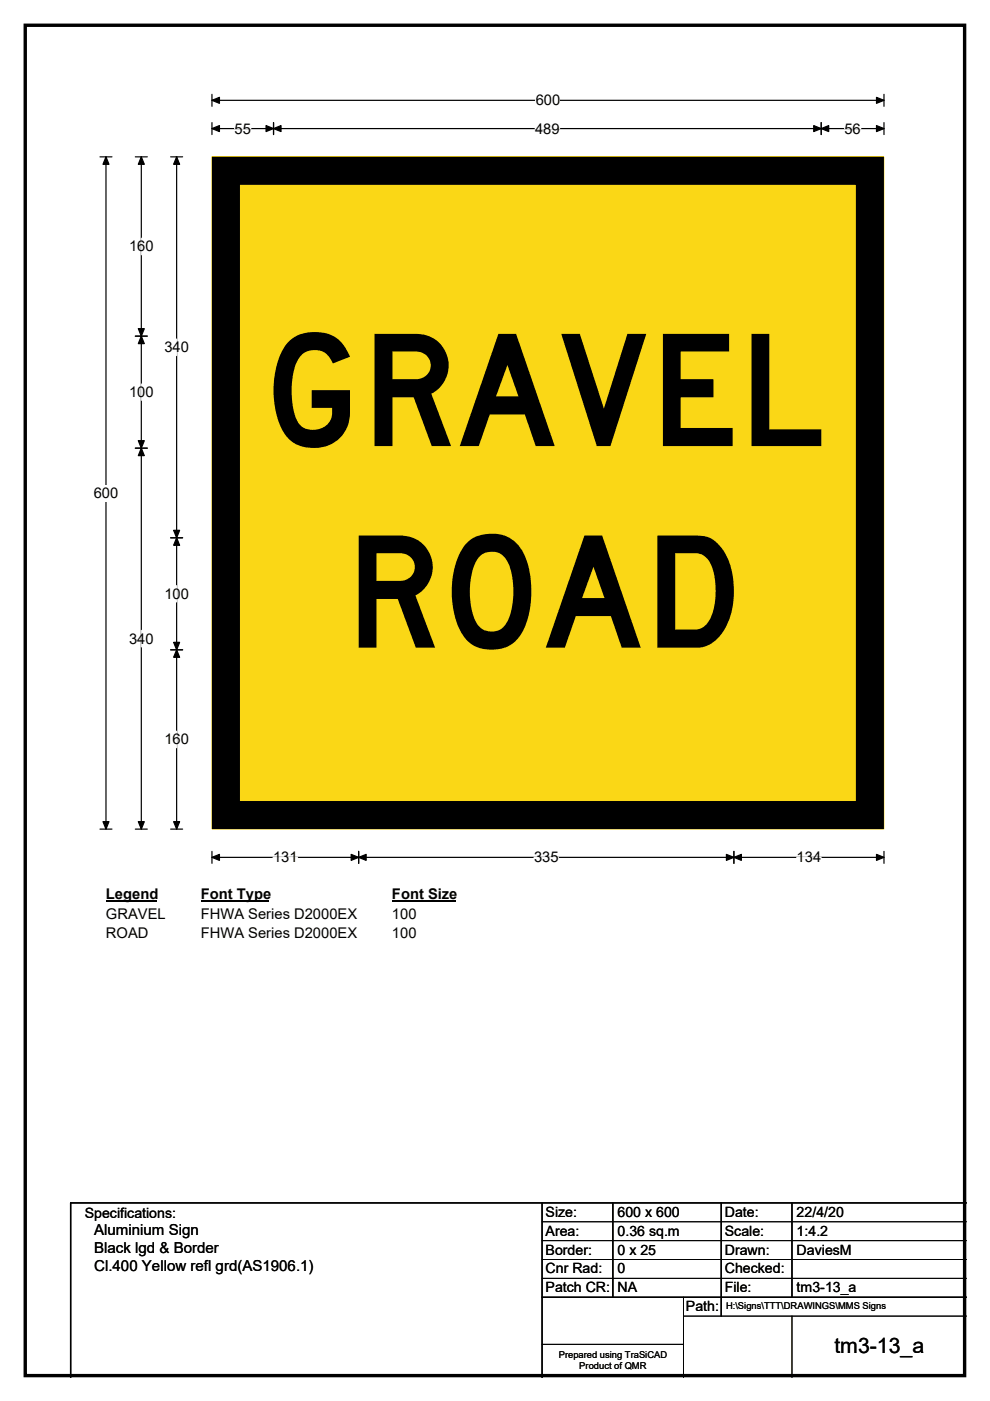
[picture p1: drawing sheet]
<svg xmlns="http://www.w3.org/2000/svg" width="210mm" height="297mm" viewBox="0 0 210 297" stroke-linecap="round" stroke-linejoin="round" font-family="sans-serif">
<path d="M5.4 5.4h199.2v286.3h-199.2z" fill="none" stroke="#000" stroke-width=".72"/>
<path d="M45 21.3h142.5M45 20v2.5M187.5 20v2.5" fill="none" stroke="#000" stroke-width=".25"/>
<path d="M45 21.3l1.5-.7v1.3zM185.9 20.6l1.6 .7-1.6 .6z" fill="#000" stroke="#000" stroke-width=".25"/>
<path d="M113.6 19.5h5.2v3.5h-5.2z" fill="#fff"/>
<g fill="none" stroke="#000" stroke-width=".25">
<path d="M21.2 33.3h2.5M22.5 33.3v142.5M45 27.3h142.5M45 26v2.5M58 26v2.5M174.2 26v2.5M187.5 26v2.5M21.2 175.8h2.5M45 180.5v2.5M45 181.8h142.5M76.1 180.5v2.5M155.7 180.5v2.5"/>
<path d="M187.5 180.5v2.5"/>
</g>
<g fill="#000" stroke="#000" stroke-width=".25">
<path d="M22.5 33.3l.6 1.5h-1.3zM45 27.3l1.5-.7v1.3zM58 27.3l1.6-.7v1.3zM56.4 26.6l1.6 .7-1.6 .6zM172.6 26.6l1.6 .7-1.6 .6zM174.2 27.3l1.6-.7v1.3zM185.9 26.6l1.6 .7-1.6 .6zM21.8 174.2h1.3l-.6 1.6zM45 181.8l1.5-.7v1.3zM76.1 181.8l1.6-.7v1.3zM74.5 181.1l1.6 .7-1.6 .6zM154.1 181.1l1.6 .7-1.6 .6z"/>
<path d="M155.7 181.8l1.5-.7v1.3zM185.9 181.1l1.6 .7-1.6 .6z"/>
</g>
<path d="M49.7 27.3h3.5M113.5 27.3h5.2M179.1 27.3h3.5M57.9 181.8h5.2M113.3 181.8h5.2M169 181.8h5.2" fill="none" stroke="#fff" stroke-width=".25"/>
<path d="M19.9 102.8h5.2v3.5h-5.2z" fill="#fff"/>
<path d="M28.7 33.3h2.5M30 33.3v142.5M36.2 33.3h2.5M37.5 33.3v142.5M28.7 71.3h2.5M28.7 95h2.5M36.2 114h2.5M36.2 137.8h2.5M28.7 175.8h2.5M36.2 175.8h2.5" fill="none" stroke="#000" stroke-width=".25"/>
<path d="M30 33.3l.6 1.5h-1.3zM37.5 33.3l.6 1.5h-1.3zM30 71.3l.6 1.6h-1.3zM29.3 69.7h1.3l-.6 1.6zM29.3 93.4h1.3l-.6 1.6zM30 95l.6 1.6h-1.3zM37.5 114l.6 1.6h-1.3zM36.8 112.4h1.3l-.6 1.6zM36.8 136.2h1.3l-.6 1.6zM37.5 137.8l.6 1.6h-1.3zM29.3 174.2h1.3l-.6 1.6zM36.8 174.2h1.3l-.6 1.6z" fill="#000" stroke="#000" stroke-width=".25"/>
<path d="M30 50.5v3.5M37.5 71.9v3.5M30 81.4v3.5M30 133.6v3.6M37.5 124.2v3.4M37.5 155v3.5" fill="none" stroke="#fff" stroke-width=".25"/>
<path d="M22.5 187.8h10.7v3.5h-10.7z" fill="#fff"/>
<path d="M22.5 191.1h10.7" fill="none" stroke="#000" stroke-width=".32"/>
<path d="M42.6 187.8h14.4v3.5h-14.4z" fill="#fff"/>
<path d="M42.6 191.1h14.4" fill="none" stroke="#000" stroke-width=".32"/>
<path d="M83.1 187.8h13.5v3.5h-13.5z" fill="#fff"/>
<path d="M83.1 191.1h13.5" fill="none" stroke="#000" stroke-width=".32"/>
<g fill="#fff">
<path d="M22.5 192h12.6v3.5h-12.6z"/>
<path d="M42.6 192h33v3.5h-33z"/>
<path d="M83.1 192h5.2v3.5h-5.2z"/>
<path d="M22.5 196.2h9v3.4h-9z"/>
<path d="M42.6 196.2h33v3.4h-33z"/>
<path d="M83.1 196.2h5.2v3.4h-5.2z"/>
</g>
<path d="M45 33.3h142.5v142.5h-142.5z" fill="#fad716"/>
<path d="M45 33.3h142.5v142.5h-142.5z" fill="none" stroke="#fad716" stroke-width=".21"/>
<path d="M47.9 36.2h136.6v136.6h-136.6z" fill="none" stroke="#000" stroke-width="5.9"/>
<path d="M115 255v37M130 255v20M153 255v24M168 255v20M205 255h-190v37M115 275h90" fill="none" stroke="#000" stroke-width=".3"/>
<path d="M115 259h90M115 263h90M115 267h90M115 271h90M145 279h60M145 275v17M168 279v13M115 285h30" fill="none" stroke="#000" stroke-width=".21"/>
<g font-size="33">
<text x="55.6" y="94.6">GRAVEL</text>
<text x="73.2" y="137.3">ROAD</text>
</g>
<text font-size="4.5" x="177" y="286.9">tm3-13_a</text>
<g font-size="3.2">
<text x="20" y="261.9">Aluminium Sign</text>
<text x="20" y="265.7">Black lgd &amp; Border</text>
<text x="20" y="269.6">Cl.400 Yellow refl grd(AS1906.1)</text>
</g>
<g font-size="3.1">
<text x="113.6" y="22.3">600</text>
<text x="49.7" y="28.3">55</text>
<text x="113.5" y="28.3">489</text>
<text x="179.1" y="28.3">56</text>
<text x="27.4" y="53.3">160</text>
<text x="34.9" y="74.7">340</text>
<text x="27.4" y="84.2">100</text>
<text x="19.9" y="105.6">600</text>
<text x="34.9" y="127">100</text>
<text x="27.4" y="136.4">340</text>
<text x="34.9" y="157.8">160</text>
<text x="57.9" y="182.8">131</text>
<text x="113.3" y="182.8">335</text>
<text x="169" y="182.8">134</text>
<text x="22.5" y="190.6">Legend</text>
<text x="42.6" y="190.6">Font Type</text>
<text x="83.1" y="190.6">Font Size</text>
<text x="22.5" y="194.8">GRAVEL</text>
<text x="42.6" y="194.8">FHWA Series D2000EX</text>
<text x="83.1" y="194.8">100</text>
<text x="22.5" y="198.9">ROAD</text>
<text x="42.6" y="198.9">FHWA Series D2000EX</text>
<text x="83.1" y="198.9">100</text>
</g>
<g font-size="3">
<text x="115.7" y="258">Size:</text>
<text x="131" y="258">600 x 600</text>
<text x="153.7" y="258">Date:</text>
<text x="169" y="258">22/4/20</text>
<text x="18" y="258.2">Specifications:</text>
<text x="115.7" y="262">Area:</text>
<text x="131" y="262">0.36 sq.m</text>
<text x="153.7" y="262">Scale:</text>
<text x="169" y="262">1:4.2</text>
<text x="115.7" y="266">Border:</text>
<text x="115.7" y="270">Cnr Rad:</text>
<text x="131" y="266">0 x 25</text>
<text x="131" y="270">0</text>
<text x="153.7" y="266">Drawn:</text>
<text x="153.7" y="270">Checked:</text>
<text x="169" y="266">DaviesM</text>
<text x="115.7" y="274">Patch CR:</text>
<text x="131" y="274">NA</text>
<text x="153.7" y="274">File:</text>
<text x="169" y="274">tm3-13_a</text>
<text x="145.5" y="278">Path:</text>
</g>
<g font-size="2">
<text x="154" y="277.6">H:\Signs\TTT\DRAWINGS\MMS Signs</text>
<text x="118.5" y="287.8">Prepared using TraSiCAD</text>
<text x="122.9" y="290.2">Product of QMR</text>
</g>
</svg>
